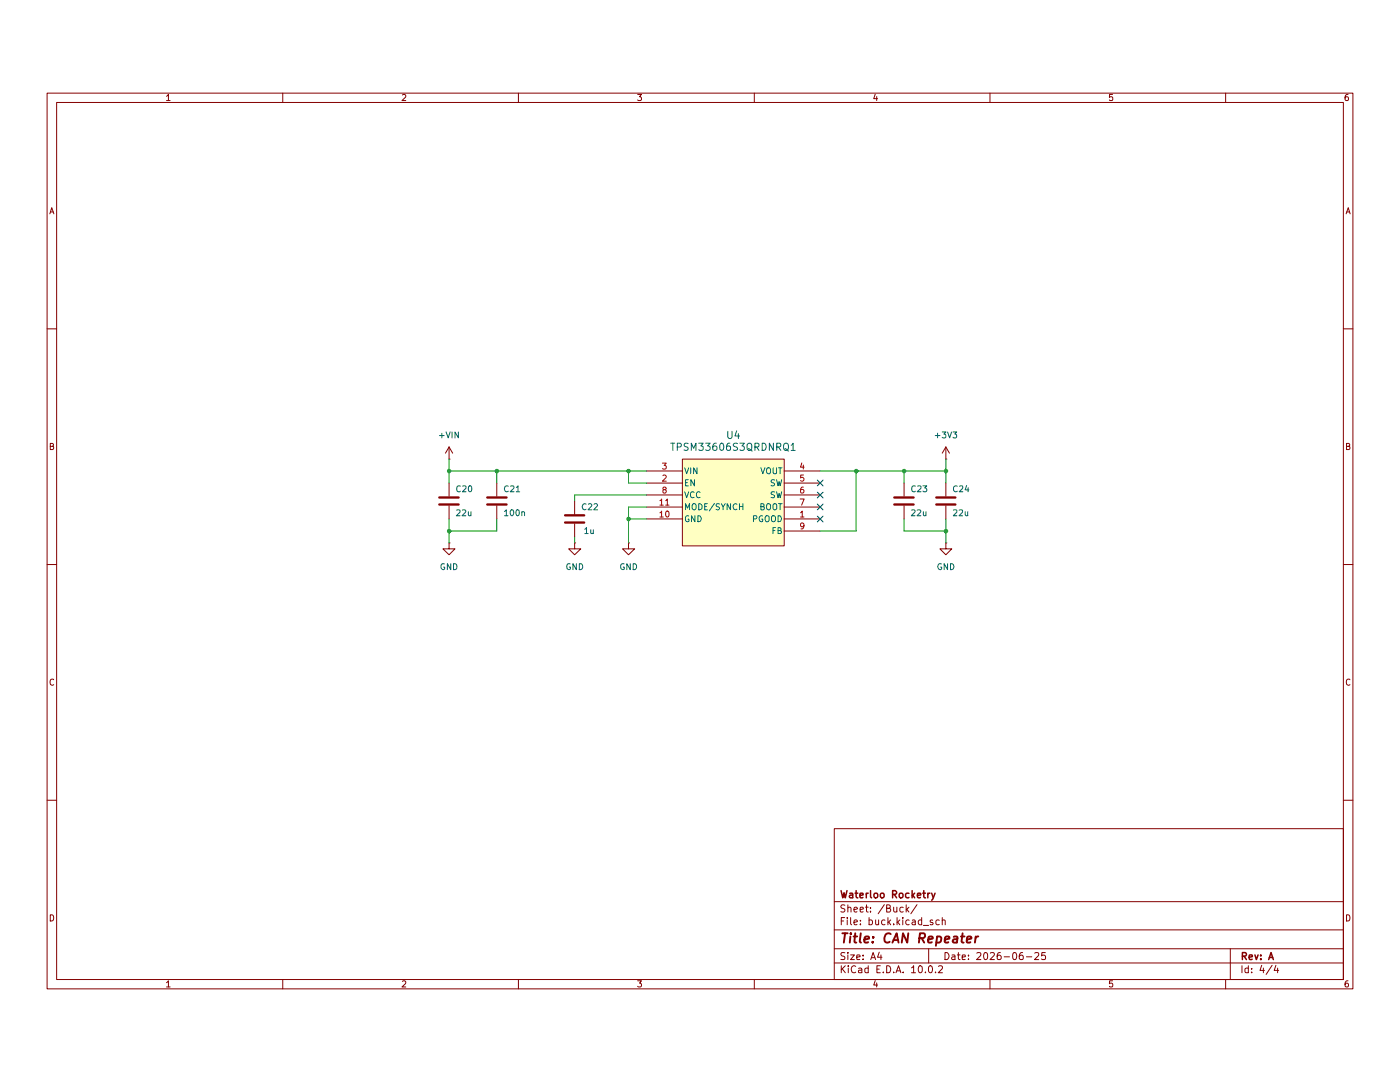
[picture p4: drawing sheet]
(kicad_sch
 (version 20260306)
 (generator "eeschema")
 (generator_version "10.0")
 (paper "A4")
 (title_block
  (title "CAN Repeater")
  (date "2026-06-25")
  (rev "A")
  (company "Waterloo Rocketry"))
 (lib_symbols
  (symbol "CAN_relay:TPSM33606S3QRDNRQ1"
   (pin_names
    (offset 0.254)) (exclude_from_sim no) (in_bom yes) (on_board yes)
   (in_pos_files yes)
   (duplicate_pin_numbers_are_jumpers no)
   (property "Reference" "U" (at 25.4 10.16 0) (show_name no) (do_not_autoplace no) (effects (font (size 1.524 1.524))))
   (property "Value" "TPSM33606S3QRDNRQ1" (at 25.4 7.62 0) (show_name no) (do_not_autoplace no) (effects (font (size 1.524 1.524))))
   (property "Footprint" "CAN_relay:TPSM33606S3QRDNRQ1" (at -0.508 10.414 0) (show_name no) (do_not_autoplace no) (hide yes) (effects (font (size 1.27 1.27)
    (italic yes))))
   (property "Datasheet" "https://www.ti.com/lit/gpn/tpsm33606-q1" (at -1.27 16.002 0) (show_name no) (do_not_autoplace no) (hide yes) (effects (font (size 1.27 1.27)
    (italic yes))))
   (property "Description" "" (at 0 0 0) (show_name no) (do_not_autoplace no) (hide yes) (effects (font (size 1.27 1.27))))
   (symbol "TPSM33606S3QRDNRQ1_0_1"
    (rectangle (start 13.97 3.81) (end 35.56 -14.605) (stroke (width 0) (type default)) (fill (type background)))
    (pin output line (at 43.18 -8.89 180) (length 7.62) (name "PGOOD" (effects (font (size 1.27 1.27)))) (number "1" (effects (font (size 1.27 1.27)))))
    (pin input line (at 6.35 -1.27 0) (length 7.62) (name "EN" (effects (font (size 1.27 1.27)))) (number "2" (effects (font (size 1.27 1.27)))))
    (pin input line (at 6.35 1.27 0) (length 7.62) (name "VIN" (effects (font (size 1.27 1.27)))) (number "3" (effects (font (size 1.27 1.27)))))
    (pin output line (at 43.18 1.27 180) (length 7.62) (name "VOUT" (effects (font (size 1.27 1.27)))) (number "4" (effects (font (size 1.27 1.27)))))
    (pin power_in line (at 43.18 -1.27 180) (length 7.62) (name "SW" (effects (font (size 1.27 1.27)))) (number "5" (effects (font (size 1.27 1.27)))))
    (pin power_in line (at 43.18 -3.81 180) (length 7.62) (name "SW" (effects (font (size 1.27 1.27)))) (number "6" (effects (font (size 1.27 1.27)))))
    (pin power_in line (at 43.18 -6.35 180) (length 7.62) (name "BOOT" (effects (font (size 1.27 1.27)))) (number "7" (effects (font (size 1.27 1.27)))))
    (pin power_in line (at 6.35 -3.81 0) (length 7.62) (name "VCC" (effects (font (size 1.27 1.27)))) (number "8" (effects (font (size 1.27 1.27)))))
    (pin input line (at 43.18 -11.43 180) (length 7.62) (name "FB" (effects (font (size 1.27 1.27)))) (number "9" (effects (font (size 1.27 1.27)))))
    (pin power_out line (at 6.35 -8.89 0) (length 7.62) (name "GND" (effects (font (size 1.27 1.27)))) (number "10" (effects (font (size 1.27 1.27)))))
    (pin unspecified line (at 6.35 -6.35 0) (length 7.62) (name "MODE/SYNCH" (effects (font (size 1.27 1.27)))) (number "11" (effects (font (size 1.27 1.27))))))
   (embedded_fonts no))
  (symbol "Device:C"
   (pin_numbers (hide yes))
   (pin_names
    (offset 0.254)) (exclude_from_sim no) (in_bom yes) (on_board yes)
   (in_pos_files yes)
   (duplicate_pin_numbers_are_jumpers no)
   (property "Reference" "C" (at 0.635 2.54 0) (show_name no) (do_not_autoplace no) (effects (font (size 1.27 1.27)) (justify left)))
   (property "Value" "C" (at 0.635 -2.54 0) (show_name no) (do_not_autoplace no) (effects (font (size 1.27 1.27)) (justify left)))
   (property "Footprint" "" (at 0.9652 -3.81 0) (show_name no) (do_not_autoplace no) (hide yes) (effects (font (size 1.27 1.27))))
   (property "Datasheet" "" (at 0 0 0) (show_name no) (do_not_autoplace no) (hide yes) (effects (font (size 1.27 1.27))))
   (property "Description" "Unpolarized capacitor" (at 0 0 0) (show_name no) (do_not_autoplace no) (hide yes) (effects (font (size 1.27 1.27))))
   (symbol "C_0_1"
    (polyline (pts (xy -2.032 0.762) (xy 2.032 0.762)) (stroke (width 0.508) (type default)) (fill (type none)))
    (polyline (pts (xy -2.032 -0.762) (xy 2.032 -0.762)) (stroke (width 0.508) (type default)) (fill (type none))))
   (symbol "C_1_1"
    (pin passive line (at 0 3.81 270) (length 2.794) (name "" (effects (font (size 1.27 1.27)))) (number "1" (effects (font (size 1.27 1.27)))))
    (pin passive line (at 0 -3.81 90) (length 2.794) (name "" (effects (font (size 1.27 1.27)))) (number "2" (effects (font (size 1.27 1.27))))))
   (embedded_fonts no))
  (symbol "power:+3V3"
   (power global)
   (pin_numbers (hide yes))
   (pin_names
    (offset 0) (hide yes)) (exclude_from_sim no) (in_bom yes) (on_board yes)
   (in_pos_files yes)
   (duplicate_pin_numbers_are_jumpers no)
   (property "Reference" "#PWR" (at 0 -3.81 0) (show_name no) (do_not_autoplace no) (hide yes) (effects (font (size 1.27 1.27))))
   (property "Value" "+3V3" (at 0 3.556 0) (show_name no) (do_not_autoplace no) (effects (font (size 1.27 1.27))))
   (property "Footprint" "" (at 0 0 0) (show_name no) (do_not_autoplace no) (hide yes) (effects (font (size 1.27 1.27))))
   (property "Datasheet" "" (at 0 0 0) (show_name no) (do_not_autoplace no) (hide yes) (effects (font (size 1.27 1.27))))
   (property "Description" "Power symbol creates a global label with name \"+3V3\"" (at 0 0 0) (show_name no) (do_not_autoplace no) (hide yes) (effects (font (size 1.27 1.27))))
   (symbol "+3V3_0_1"
    (polyline (pts (xy -0.762 1.27) (xy 0 2.54)) (stroke (width 0) (type default)) (fill (type none)))
    (polyline (pts (xy 0 2.54) (xy 0.762 1.27)) (stroke (width 0) (type default)) (fill (type none)))
    (polyline (pts (xy 0 0) (xy 0 2.54)) (stroke (width 0) (type default)) (fill (type none))))
   (symbol "+3V3_1_1"
    (pin power_in line (at 0 0 90) (length 0) (name "" (effects (font (size 1.27 1.27)))) (number "1" (effects (font (size 1.27 1.27))))))
   (embedded_fonts no))
  (symbol "power:GND"
   (power global)
   (pin_numbers (hide yes))
   (pin_names
    (offset 0) (hide yes)) (exclude_from_sim no) (in_bom yes) (on_board yes)
   (in_pos_files yes)
   (duplicate_pin_numbers_are_jumpers no)
   (property "Reference" "#PWR" (at 0 -6.35 0) (show_name no) (do_not_autoplace no) (hide yes) (effects (font (size 1.27 1.27))))
   (property "Value" "GND" (at 0 -3.81 0) (show_name no) (do_not_autoplace no) (effects (font (size 1.27 1.27))))
   (property "Footprint" "" (at 0 0 0) (show_name no) (do_not_autoplace no) (hide yes) (effects (font (size 1.27 1.27))))
   (property "Datasheet" "" (at 0 0 0) (show_name no) (do_not_autoplace no) (hide yes) (effects (font (size 1.27 1.27))))
   (property "Description" "Power symbol creates a global label with name \"GND\" , ground" (at 0 0 0) (show_name no) (do_not_autoplace no) (hide yes) (effects (font (size 1.27 1.27))))
   (symbol "GND_0_1"
    (polyline (pts (xy 0 0) (xy 0 -1.27) (xy 1.27 -1.27) (xy 0 -2.54) (xy -1.27 -1.27) (xy 0 -1.27)) (stroke (width 0) (type default)) (fill (type none))))
   (symbol "GND_1_1"
    (pin power_in line (at 0 0 270) (length 0) (name "" (effects (font (size 1.27 1.27)))) (number "1" (effects (font (size 1.27 1.27))))))
   (embedded_fonts no)))
 (junction
  (at 200.66 90.17)
  (diameter 0)
  (color 0 0 0 0))
 (junction
  (at 95.25 102.87)
  (diameter 0)
  (color 0 0 0 0))
 (junction
  (at 191.77 90.17)
  (diameter 0)
  (color 0 0 0 0))
 (junction
  (at 200.66 102.87)
  (diameter 0)
  (color 0 0 0 0))
 (junction
  (at 133.35 100.33)
  (diameter 0)
  (color 0 0 0 0))
 (junction
  (at 95.25 90.17)
  (diameter 0)
  (color 0 0 0 0))
 (junction
  (at 133.35 90.17)
  (diameter 0)
  (color 0 0 0 0))
 (junction
  (at 181.61 90.17)
  (diameter 0)
  (color 0 0 0 0))
 (junction
  (at 105.41 90.17)
  (diameter 0)
  (color 0 0 0 0))
 (no_connect
  (at 173.99 95.25))
 (no_connect
  (at 173.99 100.33))
 (no_connect
  (at 173.99 92.71))
 (no_connect
  (at 173.99 97.79))
 (wire
  (pts (xy 181.61 102.87) (xy 181.61 90.17))
  (stroke (width 0) (type default)))
 (wire
  (pts (xy 200.66 92.71) (xy 200.66 90.17))
  (stroke (width 0) (type default)))
 (wire
  (pts (xy 95.25 90.17) (xy 95.25 87.63))
  (stroke (width 0) (type default)))
 (wire
  (pts (xy 200.66 87.63) (xy 200.66 90.17))
  (stroke (width 0) (type default)))
 (wire
  (pts (xy 121.92 95.25) (xy 137.16 95.25))
  (stroke (width 0) (type default)))
 (wire
  (pts (xy 105.41 90.17) (xy 105.41 92.71))
  (stroke (width 0) (type default)))
 (wire
  (pts (xy 95.25 102.87) (xy 95.25 105.41))
  (stroke (width 0) (type default)))
 (wire
  (pts (xy 137.16 97.79) (xy 133.35 97.79))
  (stroke (width 0) (type default)))
 (wire
  (pts (xy 133.35 100.33) (xy 133.35 105.41))
  (stroke (width 0) (type default)))
 (wire
  (pts (xy 121.92 96.52) (xy 121.92 95.25))
  (stroke (width 0) (type default)))
 (wire
  (pts (xy 105.41 102.87) (xy 95.25 102.87))
  (stroke (width 0) (type default)))
 (wire
  (pts (xy 133.35 90.17) (xy 105.41 90.17))
  (stroke (width 0) (type default)))
 (wire
  (pts (xy 200.66 102.87) (xy 200.66 105.41))
  (stroke (width 0) (type default)))
 (wire
  (pts (xy 133.35 97.79) (xy 133.35 100.33))
  (stroke (width 0) (type default)))
 (wire
  (pts (xy 200.66 90.17) (xy 191.77 90.17))
  (stroke (width 0) (type default)))
 (wire
  (pts (xy 95.25 102.87) (xy 95.25 100.33))
  (stroke (width 0) (type default)))
 (wire
  (pts (xy 137.16 90.17) (xy 133.35 90.17))
  (stroke (width 0) (type default)))
 (wire
  (pts (xy 173.99 102.87) (xy 181.61 102.87))
  (stroke (width 0) (type default)))
 (wire
  (pts (xy 200.66 102.87) (xy 200.66 100.33))
  (stroke (width 0) (type default)))
 (wire
  (pts (xy 137.16 92.71) (xy 133.35 92.71))
  (stroke (width 0) (type default)))
 (wire
  (pts (xy 181.61 90.17) (xy 173.99 90.17))
  (stroke (width 0) (type default)))
 (wire
  (pts (xy 191.77 90.17) (xy 181.61 90.17))
  (stroke (width 0) (type default)))
 (wire
  (pts (xy 95.25 90.17) (xy 95.25 92.71))
  (stroke (width 0) (type default)))
 (wire
  (pts (xy 133.35 92.71) (xy 133.35 90.17))
  (stroke (width 0) (type default)))
 (wire
  (pts (xy 105.41 100.33) (xy 105.41 102.87))
  (stroke (width 0) (type default)))
 (wire
  (pts (xy 191.77 92.71) (xy 191.77 90.17))
  (stroke (width 0) (type default)))
 (wire
  (pts (xy 105.41 90.17) (xy 95.25 90.17))
  (stroke (width 0) (type default)))
 (wire
  (pts (xy 191.77 102.87) (xy 200.66 102.87))
  (stroke (width 0) (type default)))
 (wire
  (pts (xy 121.92 104.14) (xy 121.92 105.41))
  (stroke (width 0) (type default)))
 (wire
  (pts (xy 191.77 100.33) (xy 191.77 102.87))
  (stroke (width 0) (type default)))
 (wire
  (pts (xy 133.35 100.33) (xy 137.16 100.33))
  (stroke (width 0) (type default)))
 (symbol
  (lib_id "Device:C")
  (at 105.41 96.52 0)
  (unit 1)
  (body_style 1)
  (exclude_from_sim no)
  (in_bom yes)
  (on_board yes)
  (in_pos_files yes)
  (dnp no)
  (property "Reference" "C21" (at 106.68 93.98 0) (show_name no) (do_not_autoplace no) (effects (font (size 1.27 1.27)) (justify left)))
  (property "Value" "100n" (at 106.68 99.06 0) (show_name no) (do_not_autoplace no) (effects (font (size 1.27 1.27)) (justify left)))
  (property "Footprint" "Capacitor_SMD:C_0603_1608Metric_Pad1.08x0.95mm_HandSolder" (at 106.3752 100.33 0) (hide yes) (show_name no) (do_not_autoplace no) (effects (font (size 1.27 1.27))))
  (property "Datasheet" "" (at 105.41 96.52 0) (hide yes) (show_name no) (do_not_autoplace no) (effects (font (size 1.27 1.27))))
  (property "Description" "" (at 105.41 96.52 0) (hide yes) (show_name no) (do_not_autoplace no) (effects (font (size 1.27 1.27))))
  (pin "1")
  (pin "2"))
 (symbol
  (lib_id "Device:C")
  (at 95.25 96.52 0)
  (unit 1)
  (body_style 1)
  (exclude_from_sim no)
  (in_bom yes)
  (on_board yes)
  (in_pos_files yes)
  (dnp no)
  (property "Reference" "C20" (at 96.52 93.98 0) (show_name no) (do_not_autoplace no) (effects (font (size 1.27 1.27)) (justify left)))
  (property "Value" "22u" (at 96.52 99.06 0) (show_name no) (do_not_autoplace no) (effects (font (size 1.27 1.27)) (justify left)))
  (property "Footprint" "Capacitor_SMD:C_0805_2012Metric_Pad1.18x1.45mm_HandSolder" (at 96.2152 100.33 0) (hide yes) (show_name no) (do_not_autoplace no) (effects (font (size 1.27 1.27))))
  (property "Datasheet" "" (at 95.25 96.52 0) (hide yes) (show_name no) (do_not_autoplace no) (effects (font (size 1.27 1.27))))
  (property "Description" "" (at 95.25 96.52 0) (hide yes) (show_name no) (do_not_autoplace no) (effects (font (size 1.27 1.27))))
  (pin "1")
  (pin "2"))
 (symbol
  (lib_id "power:GND")
  (at 121.92 105.41 0)
  (unit 1)
  (body_style 1)
  (exclude_from_sim no)
  (in_bom yes)
  (on_board yes)
  (in_pos_files yes)
  (dnp no)
  (fields_autoplaced yes)
  (property "Reference" "#PWR034" (at 121.92 111.76 0) (hide yes) (show_name no) (do_not_autoplace no) (effects (font (size 1.27 1.27))))
  (property "Value" "GND" (at 121.92 110.49 0) (show_name no) (do_not_autoplace no) (effects (font (size 1.27 1.27))))
  (property "Footprint" "" (at 121.92 105.41 0) (hide yes) (show_name no) (do_not_autoplace no) (effects (font (size 1.27 1.27))))
  (property "Datasheet" "" (at 121.92 105.41 0) (hide yes) (show_name no) (do_not_autoplace no) (effects (font (size 1.27 1.27))))
  (property "Description" "Power symbol creates a global label with name \"GND\" , ground" (at 121.92 105.41 0) (hide yes) (show_name no) (do_not_autoplace no) (effects (font (size 1.27 1.27))))
  (pin "1"))
 (symbol
  (lib_id "power:GND")
  (at 95.25 105.41 0)
  (unit 1)
  (body_style 1)
  (exclude_from_sim no)
  (in_bom yes)
  (on_board yes)
  (in_pos_files yes)
  (dnp no)
  (fields_autoplaced yes)
  (property "Reference" "#PWR033" (at 95.25 111.76 0) (hide yes) (show_name no) (do_not_autoplace no) (effects (font (size 1.27 1.27))))
  (property "Value" "GND" (at 95.25 110.49 0) (show_name no) (do_not_autoplace no) (effects (font (size 1.27 1.27))))
  (property "Footprint" "" (at 95.25 105.41 0) (hide yes) (show_name no) (do_not_autoplace no) (effects (font (size 1.27 1.27))))
  (property "Datasheet" "" (at 95.25 105.41 0) (hide yes) (show_name no) (do_not_autoplace no) (effects (font (size 1.27 1.27))))
  (property "Description" "Power symbol creates a global label with name \"GND\" , ground" (at 95.25 105.41 0) (hide yes) (show_name no) (do_not_autoplace no) (effects (font (size 1.27 1.27))))
  (pin "1"))
 (symbol
  (lib_id "Device:C")
  (at 200.66 96.52 0)
  (unit 1)
  (body_style 1)
  (exclude_from_sim no)
  (in_bom yes)
  (on_board yes)
  (in_pos_files yes)
  (dnp no)
  (property "Reference" "C24" (at 201.93 93.98 0) (show_name no) (do_not_autoplace no) (effects (font (size 1.27 1.27)) (justify left)))
  (property "Value" "22u" (at 201.93 99.06 0) (show_name no) (do_not_autoplace no) (effects (font (size 1.27 1.27)) (justify left)))
  (property "Footprint" "Capacitor_SMD:C_0805_2012Metric_Pad1.18x1.45mm_HandSolder" (at 201.6252 100.33 0) (hide yes) (show_name no) (do_not_autoplace no) (effects (font (size 1.27 1.27))))
  (property "Datasheet" "" (at 200.66 96.52 0) (hide yes) (show_name no) (do_not_autoplace no) (effects (font (size 1.27 1.27))))
  (property "Description" "" (at 200.66 96.52 0) (hide yes) (show_name no) (do_not_autoplace no) (effects (font (size 1.27 1.27))))
  (pin "1")
  (pin "2"))
 (symbol
  (lib_id "power:GND")
  (at 200.66 105.41 0)
  (unit 1)
  (body_style 1)
  (exclude_from_sim no)
  (in_bom yes)
  (on_board yes)
  (in_pos_files yes)
  (dnp no)
  (fields_autoplaced yes)
  (property "Reference" "#PWR037" (at 200.66 111.76 0) (hide yes) (show_name no) (do_not_autoplace no) (effects (font (size 1.27 1.27))))
  (property "Value" "GND" (at 200.66 110.49 0) (show_name no) (do_not_autoplace no) (effects (font (size 1.27 1.27))))
  (property "Footprint" "" (at 200.66 105.41 0) (hide yes) (show_name no) (do_not_autoplace no) (effects (font (size 1.27 1.27))))
  (property "Datasheet" "" (at 200.66 105.41 0) (hide yes) (show_name no) (do_not_autoplace no) (effects (font (size 1.27 1.27))))
  (property "Description" "Power symbol creates a global label with name \"GND\" , ground" (at 200.66 105.41 0) (hide yes) (show_name no) (do_not_autoplace no) (effects (font (size 1.27 1.27))))
  (pin "1"))
 (symbol
  (lib_id "power:+3V3")
  (at 95.25 87.63 0)
  (unit 1)
  (body_style 1)
  (exclude_from_sim no)
  (in_bom yes)
  (on_board yes)
  (in_pos_files yes)
  (dnp no)
  (fields_autoplaced yes)
  (property "Reference" "#PWR032" (at 95.25 91.44 0) (hide yes) (show_name no) (do_not_autoplace no) (effects (font (size 1.27 1.27))))
  (property "Value" "+VIN" (at 95.25 82.55 0) (show_name no) (do_not_autoplace no) (effects (font (size 1.27 1.27))))
  (property "Footprint" "" (at 95.25 87.63 0) (hide yes) (show_name no) (do_not_autoplace no) (effects (font (size 1.27 1.27))))
  (property "Datasheet" "" (at 95.25 87.63 0) (hide yes) (show_name no) (do_not_autoplace no) (effects (font (size 1.27 1.27))))
  (property "Description" "Power symbol creates a global label with name \"+3V3\"" (at 95.25 87.63 0) (hide yes) (show_name no) (do_not_autoplace no) (effects (font (size 1.27 1.27))))
  (pin "1"))
 (symbol
  (lib_id "power:GND")
  (at 133.35 105.41 0)
  (unit 1)
  (body_style 1)
  (exclude_from_sim no)
  (in_bom yes)
  (on_board yes)
  (in_pos_files yes)
  (dnp no)
  (fields_autoplaced yes)
  (property "Reference" "#PWR035" (at 133.35 111.76 0) (hide yes) (show_name no) (do_not_autoplace no) (effects (font (size 1.27 1.27))))
  (property "Value" "GND" (at 133.35 110.49 0) (show_name no) (do_not_autoplace no) (effects (font (size 1.27 1.27))))
  (property "Footprint" "" (at 133.35 105.41 0) (hide yes) (show_name no) (do_not_autoplace no) (effects (font (size 1.27 1.27))))
  (property "Datasheet" "" (at 133.35 105.41 0) (hide yes) (show_name no) (do_not_autoplace no) (effects (font (size 1.27 1.27))))
  (property "Description" "Power symbol creates a global label with name \"GND\" , ground" (at 133.35 105.41 0) (hide yes) (show_name no) (do_not_autoplace no) (effects (font (size 1.27 1.27))))
  (pin "1"))
 (symbol
  (lib_id "Device:C")
  (at 121.92 100.33 0)
  (unit 1)
  (body_style 1)
  (exclude_from_sim no)
  (in_bom yes)
  (on_board yes)
  (in_pos_files yes)
  (dnp no)
  (property "Reference" "C22" (at 123.19 97.79 0) (show_name no) (do_not_autoplace no) (effects (font (size 1.27 1.27)) (justify left)))
  (property "Value" "1u" (at 123.698 102.87 0) (show_name no) (do_not_autoplace no) (effects (font (size 1.27 1.27)) (justify left)))
  (property "Footprint" "Capacitor_SMD:C_0603_1608Metric_Pad1.08x0.95mm_HandSolder" (at 122.8852 104.14 0) (hide yes) (show_name no) (do_not_autoplace no) (effects (font (size 1.27 1.27))))
  (property "Datasheet" "" (at 121.92 100.33 0) (hide yes) (show_name no) (do_not_autoplace no) (effects (font (size 1.27 1.27))))
  (property "Description" "" (at 121.92 100.33 0) (hide yes) (show_name no) (do_not_autoplace no) (effects (font (size 1.27 1.27))))
  (pin "1")
  (pin "2"))
 (symbol
  (lib_id "CAN_relay:TPSM33606S3QRDNRQ1")
  (at 130.81 91.44 0)
  (unit 1)
  (body_style 1)
  (exclude_from_sim no)
  (in_bom yes)
  (on_board yes)
  (in_pos_files yes)
  (dnp no)
  (fields_autoplaced yes)
  (property "Reference" "U4" (at 155.575 82.55 0) (show_name no) (do_not_autoplace no) (effects (font (size 1.524 1.524))))
  (property "Value" "TPSM33606S3QRDNRQ1" (at 155.575 85.09 0) (show_name no) (do_not_autoplace no) (effects (font (size 1.524 1.524))))
  (property "Footprint" "CAN_relay:TPSM33606S3QRDNRQ1" (at 130.302 81.026 0) (hide yes) (show_name no) (do_not_autoplace no) (effects (font (size 1.27 1.27)
    (italic yes))))
  (property "Datasheet" "https://www.ti.com/lit/gpn/tpsm33606-q1" (at 129.54 75.438 0) (hide yes) (show_name no) (do_not_autoplace no) (effects (font (size 1.27 1.27)
    (italic yes))))
  (property "Description" "" (at 130.81 91.44 0) (hide yes) (show_name no) (do_not_autoplace no) (effects (font (size 1.27 1.27))))
  (pin "7")
  (pin "3")
  (pin "11")
  (pin "2")
  (pin "6")
  (pin "10")
  (pin "4")
  (pin "5")
  (pin "9")
  (pin "1")
  (pin "8"))
 (symbol
  (lib_id "Device:C")
  (at 191.77 96.52 0)
  (unit 1)
  (body_style 1)
  (exclude_from_sim no)
  (in_bom yes)
  (on_board yes)
  (in_pos_files yes)
  (dnp no)
  (property "Reference" "C23" (at 193.04 93.98 0) (show_name no) (do_not_autoplace no) (effects (font (size 1.27 1.27)) (justify left)))
  (property "Value" "22u" (at 193.04 99.06 0) (show_name no) (do_not_autoplace no) (effects (font (size 1.27 1.27)) (justify left)))
  (property "Footprint" "Capacitor_SMD:C_0805_2012Metric_Pad1.18x1.45mm_HandSolder" (at 192.7352 100.33 0) (hide yes) (show_name no) (do_not_autoplace no) (effects (font (size 1.27 1.27))))
  (property "Datasheet" "" (at 191.77 96.52 0) (hide yes) (show_name no) (do_not_autoplace no) (effects (font (size 1.27 1.27))))
  (property "Description" "" (at 191.77 96.52 0) (hide yes) (show_name no) (do_not_autoplace no) (effects (font (size 1.27 1.27))))
  (pin "1")
  (pin "2"))
 (symbol
  (lib_id "power:+3V3")
  (at 200.66 87.63 0)
  (unit 1)
  (body_style 1)
  (exclude_from_sim no)
  (in_bom yes)
  (on_board yes)
  (in_pos_files yes)
  (dnp no)
  (fields_autoplaced yes)
  (property "Reference" "#PWR036" (at 200.66 91.44 0) (hide yes) (show_name no) (do_not_autoplace no) (effects (font (size 1.27 1.27))))
  (property "Value" "+3V3" (at 200.66 82.55 0) (show_name no) (do_not_autoplace no) (effects (font (size 1.27 1.27))))
  (property "Footprint" "" (at 200.66 87.63 0) (hide yes) (show_name no) (do_not_autoplace no) (effects (font (size 1.27 1.27))))
  (property "Datasheet" "" (at 200.66 87.63 0) (hide yes) (show_name no) (do_not_autoplace no) (effects (font (size 1.27 1.27))))
  (property "Description" "Power symbol creates a global label with name \"+3V3\"" (at 200.66 87.63 0) (hide yes) (show_name no) (do_not_autoplace no) (effects (font (size 1.27 1.27))))
  (pin "1")))
